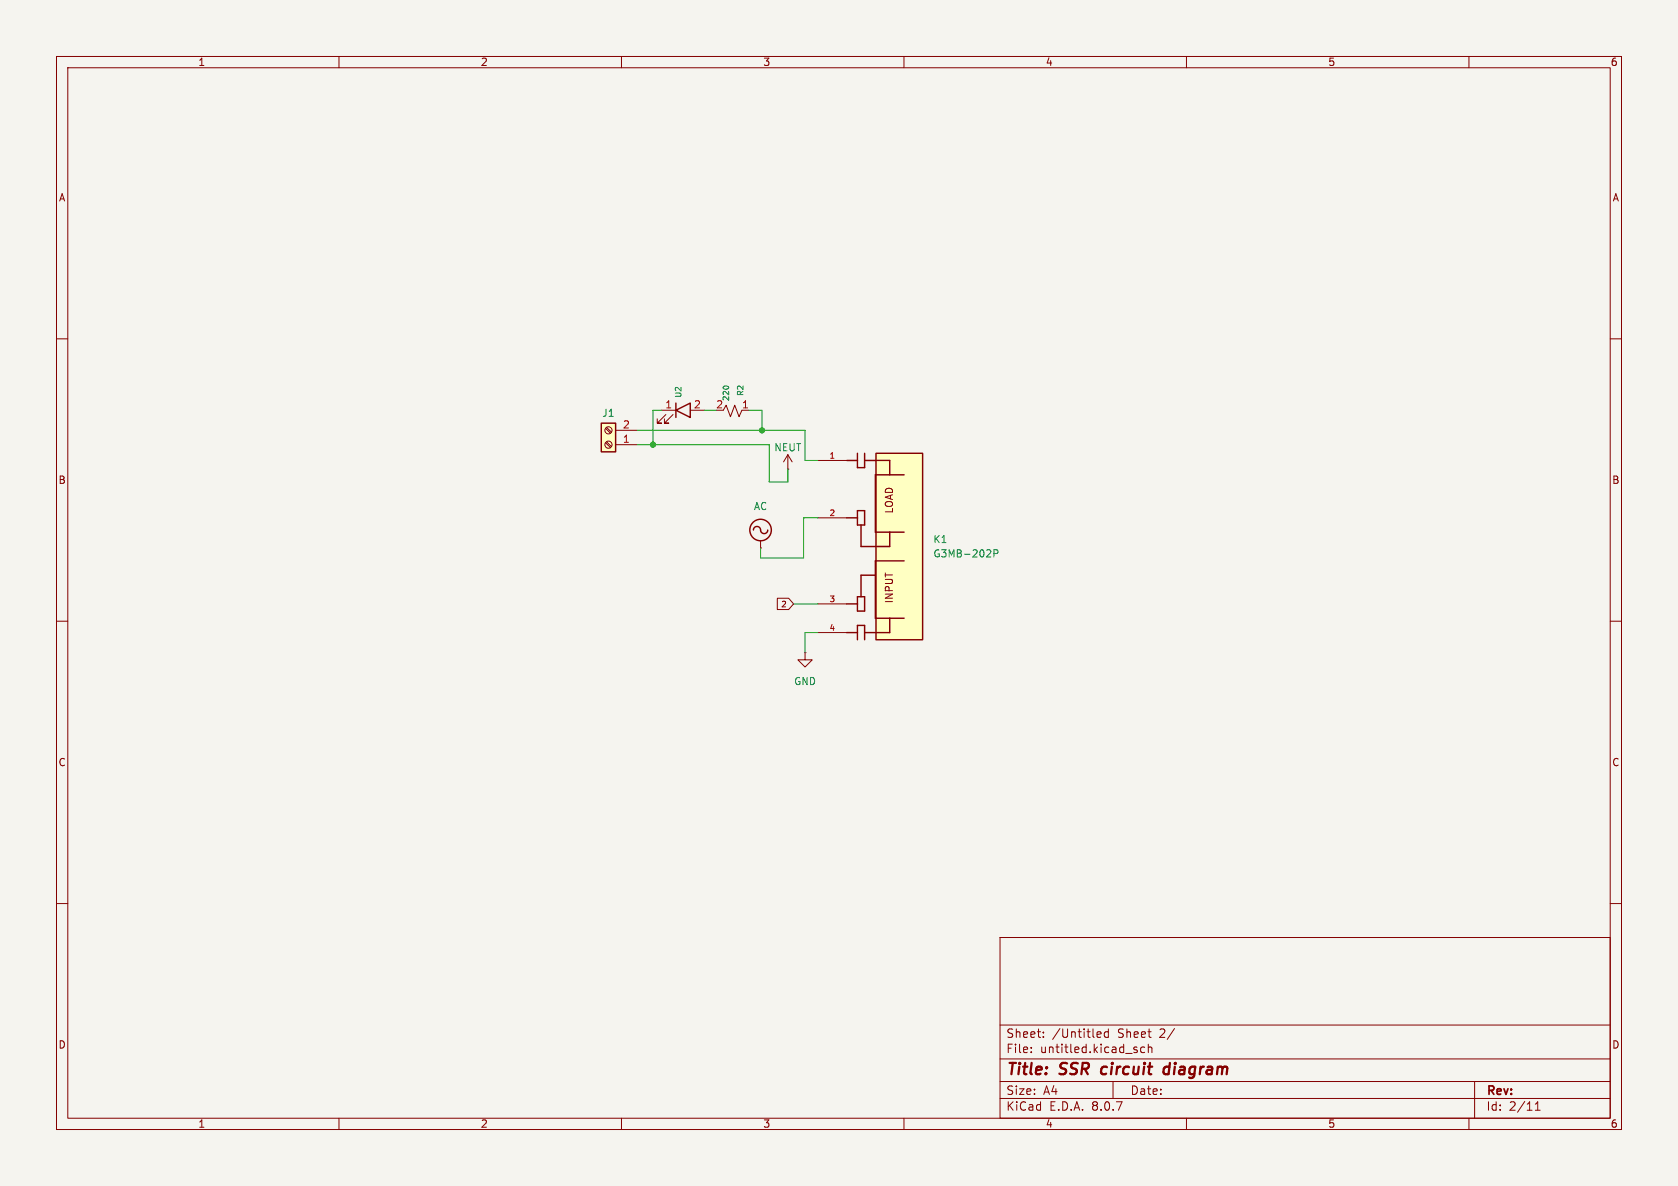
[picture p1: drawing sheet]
<svg xmlns="http://www.w3.org/2000/svg" width="297mm" height="210mm" viewBox="0 0 297 210" stroke-linecap="round" stroke-linejoin="round" font-family="sans-serif">
<path d="M0 0h297v210h-297z" fill="#f5f4ef" stroke="#f5f4ef" stroke-width=".18"/>
<g fill="none" stroke="#840000" stroke-width=".18">
<path d="M10 10h277v190h-277zM12 12h273v186h-273zM60 10v2M110 10v2M160 10v2M210 10v2M260 10v2M10 60h2M285 60h2M10 110h2M285 110h2M10 160h2"/>
<path d="M177 166h108v32h-108zM285 160h2M60 198v2M110 198v2M160 198v2M177 194.5h108M177 191.5h108M177 187.5h108M177 181.5h108M182.5 186.3v.1M182.5 185.5v.1M184.7 183.6v.1"/>
<path d="M184.7 182.8v.1M194.4 182.7l.4 .1 .1 .3-.7 .1M194.8 183.6l-.4 .1M196.2 182.8l-.5-.1-.2 .3v.4l.1 .2h.6M196.2 182.2v1.5M197 191.5v3M201.2 186v.3M202.6 185.5l-.4-.1-.3 .3v.4l.1 .2h.6M203.2 185.5l.3-.1 .3 .1 .1 .9M203.2 184.9v1.5M210 198v2M260 198v2"/>
<path d="M261 191.5v6.5M271.7 196.6h.9M271.7 195.5l.5-.4v1.5"/>
</g>
<path d="M195.1 189.1l-.2 .7 .3 .4M207 189a.66 .66 0 0 0-1 .3l-.1 .5 .2 .3 .2 .1 .5-.1M207.1 188.2l-.3 2" fill="none" stroke="#840000" stroke-width=".4"/>
<path d="M155 80.3h8.3v33h-8.3z" fill="#ffffc2"/>
<g fill="none" stroke="#840000" stroke-width=".25">
<path d="M119.6 72.6l2.6-1.2v2.5zM119.6 71.4v2.5M133.3 93.9a.67 .67 0 0 1 .8-.7 .67 .67 0 0 1 .6 .9 .64 .64 0 0 0 .7 .4 .64 .64 0 0 0 .5-.6M149.9 91.7h1.9M149.9 81.5h1.9M151.8 80.3v2.5h1.2v-2.5M151.8 90.4h1.2v2.6h-1.2zM152.4 93v3.8h5.1v-2.6M153 81.5h4.5v2.6M155 80.3h8.3v33h-8.3zM160 99.3h-5.1v10.2h5.1M160 84.1h-5.1v10.1h5.1"/>
<path d="M149.9 112h1.9M149.9 106.9h1.9M151.8 105.7h1.2v2.5h-1.2zM151.8 113.3v-2.6h1.2v2.6M154.9 101.9h-2.5v3.8M157.5 109.5v2.5h-4.5"/>
<circle cx="134.6" cy="93.9" r="1.9"/>
</g>
<g fill="none" stroke="#840000" stroke-width=".18">
<path d="M117.1 72.6h2.5M117.9 73.4l-1.6 1.5h.8h-.8v-.7M119.1 73.4l-1.5 1.5h.8h-.8v-.7M122.2 72.6h2.5M128 72.6l.5-.8 .8 2 .7-2 .8 2 .5-1.2h1.3M134.6 97h.1M134.6 95.8v1.2M139.4 83.1h.1M139.4 80.5l-.7 1.3M139.4 80.5v2.6M139.4 80.5l.8 1.3M144.8 81.5h5.1"/>
<path d="M144.8 91.7h5.1M142.5 115.6v1.2h1.3l-1.3 1.3-1.3-1.3h1.3M142.5 115.6h.1M144.8 106.9h5.1M144.8 112h5.1"/>
</g>
<path d="M128.2 68.4h.6M175.9 98h.6l.1-.2v-.3l-.7-.1v1.2" fill="none" stroke="#006464" stroke-width=".18"/>
<path d="M106.4 74.9h2.6v5.1h-2.6z" fill="#ffffc2"/>
<path d="M106.4 74.9h2.6v5.1h-2.6z" fill="none" stroke="#840000" stroke-width=".25"/>
<g fill="none" stroke="#840000" stroke-width=".18">
<path d="M107.2 75.9l.9 .8M107.2 78.4l.9 .8M107.4 75.7l.8 .8M107.4 78.2l.8 .9M109 78.7h3.8M109 76.2h3.8M137.6 105.9h2l.9 1-.9 1h-2z"/>
<circle cx="107.7" cy="78.7" r=".63"/>
<circle cx="107.7" cy="76.2" r=".63"/>
</g>
<path d="M112.8 76.2h29.7v5.3h2.3M112.8 78.7h23.3v6.6h3.3v-2.2M117.1 72.6h-1.5v6.1M124.7 72.6h2M132.6 72.6h2.3v3.6M144.8 91.7h-2.6v7.1h-7.6v-1.8M140.5 106.9h4.3M144.8 112h-2.3v3.6" fill="none" stroke="#009600" stroke-width=".18"/>
<g fill="#009600" stroke="#009600" stroke-width=".18">
<circle cx="134.9" cy="76.2" r=".46"/>
<circle cx="115.6" cy="78.7" r=".46"/>
</g>
<g font-size="2.8" fill="#840000">
<text x="178" y="190.9">Title:</text>
<text x="187.7" y="190.9">SSR</text>
<text x="195.8" y="190.9">circuit</text>
<text x="207.6" y="190.9">diagram</text>
</g>
<g font-size="2.1" fill="#840000">
<text x="178" y="184">Sheet:</text>
<text x="186.2" y="184">/Untitled</text>
<text x="197.9" y="184">Sheet</text>
<text x="205.4" y="184">2/</text>
<text x="178" y="186.7">File:</text>
<text x="184.1" y="186.7">untitled.kicad_sch</text>
<text x="178" y="196.9">KiCad</text>
<text x="178" y="194.1">Size:</text>
<text x="184.7" y="194.1">A4</text>
<text x="185.7" y="196.9">E.D.A.</text>
<text x="193.3" y="196.9">8.0.7</text>
<text x="200" y="194.1">Date:</text>
<text x="263" y="194.3">Rev:</text>
<text x="263" y="196.9">Id:</text>
<text x="267.1" y="196.9">2/11</text>
</g>
<g font-size="1.8" fill="#840000">
<text x="35" y="11.9">1</text>
<text x="85" y="11.9">2</text>
<text x="135" y="11.9">3</text>
<text x="185" y="11.9">4</text>
<text x="235" y="11.9">5</text>
<text x="285" y="11.9">6</text>
<text x="10.3" y="35.9">A</text>
<text x="285.3" y="35.9">A</text>
<text x="10.3" y="85.9">B</text>
<text x="285.3" y="85.9">B</text>
<text x="158.3" y="91.1" transform="rotate(-90 158.3 91.1)">LOAD</text>
<text x="158.3" y="106.9" transform="rotate(-90 158.3 106.9)">INPUT</text>
<text x="10.3" y="135.9">C</text>
<text x="285.3" y="135.9">C</text>
<text x="10.3" y="185.9">D</text>
<text x="285.3" y="185.9">D</text>
<text x="35" y="199.9">1</text>
<text x="85" y="199.9">2</text>
<text x="135" y="199.9">3</text>
<text x="185" y="199.9">4</text>
<text x="235" y="199.9">5</text>
<text x="285" y="199.9">6</text>
</g>
<g font-size="1.8" fill="#006464">
<text x="106.5" y="74">J1</text>
<text x="126.7" y="72.4">2</text>
<text x="137" y="80.1">NEUT</text>
<text x="133.3" y="90.5">AC</text>
<text x="165.1" y="96.4">K1</text>
<text x="165.1" y="98.9">G3MB-202P</text>
<text x="140.5" y="121.5">GND</text>
</g>
<g font-size="1.8" fill="#a90000">
<text x="110.2" y="75.9">2</text>
<text x="117.7" y="72.4">1</text>
<text x="122.7" y="72.4">2</text>
<text x="131.2" y="72.4">1</text>
<text x="110.2" y="78.5">1</text>
</g>
<g font-size="1.4" fill="#006464">
<text x="120.8" y="70.5" transform="rotate(-90 120.8 70.5)">U2</text>
<text x="129.3" y="71.1" transform="rotate(-90 129.3 71.1)">220</text>
<text x="131.8" y="70.2" transform="rotate(-90 131.8 70.2)">R2</text>
</g>
<g font-size="1.4" fill="#a90000">
<text x="146.7" y="81.3">1</text>
<text x="146.7" y="91.4">2</text>
<text x="146.7" y="106.7">3</text>
<text x="146.7" y="111.8">4</text>
</g>
<text font-size="1.4" fill="#840000" x="138.1" y="107.7">2</text>
</svg>
